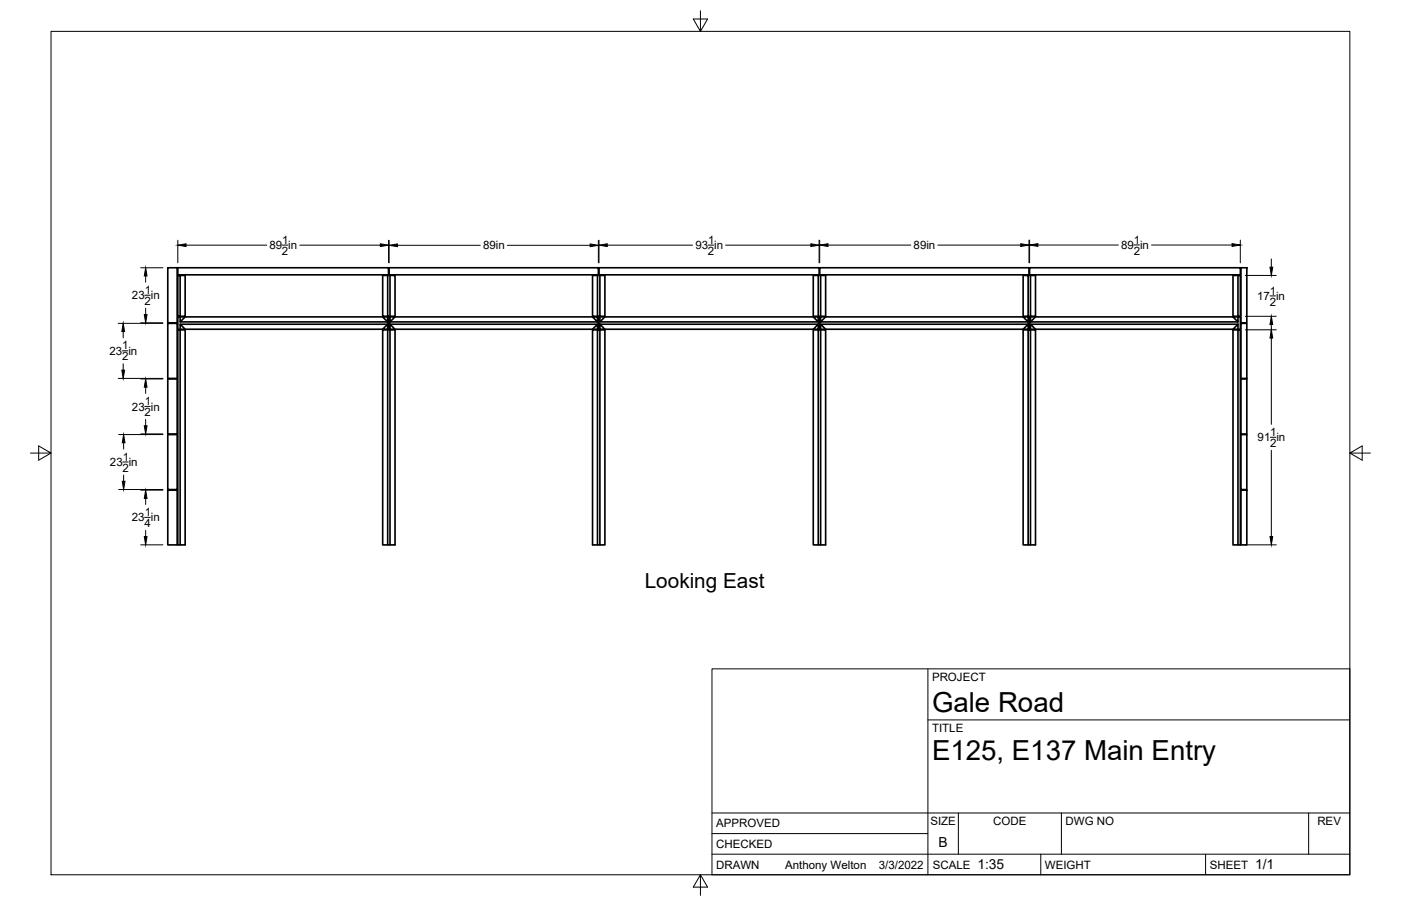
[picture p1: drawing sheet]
<svg xmlns="http://www.w3.org/2000/svg" width="432mm" height="279mm" viewBox="0 0 432 279" stroke-linecap="round" stroke-linejoin="round" font-family="sans-serif">
<!-- layer: Visible -->
<g fill="none" stroke="#000" stroke-width=".51">
<path d="M51.7 99.7h2.9v17h-2.9zM51.7 82.6h2.9v16.9h-2.9zM54.8 82.6h64.9v2.2h-64.9zM55.5 84.9v12.6h-.7v-12.6h2.3v12.6h-1.6M55.5 97.7h1.6M55.5 100v1.5M117.9 97.7h1.6v1.6zM117.9 97.7h-60.8l-1.6 1.6M119.5 84.9v12.6h.7M119.5 99.3h-64v-1.6h-.7v3.8h63.1M119.5 100h-64l1.6 1.5M119.5 97.7h.2v3.8h-.2"/>
<path d="M119.9 82.6h64.5v2.2h-64.5zM120.2 84.9v12.6h1.6v-12.6h-3.9v12.6h1.6M120.2 97.7h1.6l-1.6 1.6zM120.2 100l1.6 1.5h-1.6zM120.2 97.7h-.3v3.8h.3M120.2 100h63.9M120.2 99.3h63.9M121.8 97.7h60.8M182.6 97.7h1.5v1.6zM184.1 84.9v12.6h.8M184.1 97.7h.3v3.8h-62.6M184.6 82.6h67.9v2.2h-67.9z"/>
<path d="M184.9 84.9v12.6h1.5v-12.6h-3.8v12.6h1.5M184.9 100l1.5 1.5h-1.5zM184.9 97.7h65.8M184.9 100h67.3M186.4 97.7l-1.5 1.6M250.7 84.9h3.8v12.6h-3.8zM250.7 97.7h1.5v1.6zM252.2 99.3h-67.3v-1.6h-.3v3.8h.3M252.2 97.7h.3v3.8h-.3M252.2 84.9v12.6M252.6 82.6h64.5v2.2h-64.5zM252.9 97.7h1.6"/>
<path d="M252.9 84.9v12.6M252.9 100v1.5M315.3 97.7h1.6v1.6zM315.3 97.7h-60.8l-1.6 1.6M316.9 84.9v12.6h-1.6v-12.6h3.9v12.6h-1.6v-12.6M316.9 99.3h-64v-1.6h-.3v3.8h62.7M316.9 100h-64l1.6 1.5M316.9 97.5h.7M316.9 97.7h.2v3.8h-.2M317.3 82.6h65v2.2h-65zM317.6 97.7h1.6M317.6 100v1.5"/>
<path d="M380 97.7h1.6v1.6zM380 97.7h-60.8l-1.6 1.6M381.6 84.9v12.6h.7v-12.6h-2.3v12.6h1.6M381.6 99.3h-64v-1.6h-.3v3.8h62.7M381.6 100h-64l1.6 1.5M381.6 97.7h.7v3.8h-.7M382.5 99.7h1.8v17h-1.8zM382.5 82.6h1.8v16.9h-1.8zM51.7 116.9h2.9v16.9h-2.9zM54.8 101.7h2.3v66.3h-2.3zM55.5 101.7v66.3M117.9 101.7h3.9v66.3h-3.9z"/>
<path d="M118.6 100.9l.9-.9v1.5h-1.6zM119.5 101.7v66.3M120.2 101.7v66.3M182.6 101.5l1.5-1.5v1.5M184.1 101.7h-1.5v66.3h3.8v-66.3h-1.5M186.4 101.5h64.3M250.7 101.5l1.5-1.5v1.5zM252.2 101.7h.7v66.3M252.9 101.7h1.6v66.3h-3.8v-66.3h1.5v66.3M316.8 100.1l.1 1.4h-1.6zM316.9 101.7h.7v66.3M317.6 101.7h1.6v66.3h-3.9v-66.3h1.6v66.3"/>
<path d="M381.1 100.4l.5-.4v1.5h-1.6zM381.6 101.7h.7v66.3h-2.3v-66.3h1.6v66.3M382.5 116.9h1.8v16.9h-1.8zM51.7 134h2.9v17h-2.9zM382.5 134h1.8v17h-1.8zM51.7 151.2h2.9v16.8h-2.9zM382.5 151.2h1.8v16.8h-1.8zM184.1 168v-66.3h.8v66.3"/>
</g>
<!-- layer: Border -->
<path d="M15.7 9.7h400.3v260.1h-400.3zM215.9 3.3v6.4l-2.2-3.8h4.4l-2.2 3.8M9.4 139.7h6.3l-3.8-2.2v4.4l3.8-2.2M416 139.7l3.8 2.2v-4.4l-3.8 2.2h6.4M215.9 269.8l2.2 3.8h-4.4l2.2-3.8v6.3" fill="none" stroke="#000" stroke-width=".31"/>
<!-- layer: Titleblock -->
<path d="M219.4 206.3h196.6v63.5h-196.6zM286 206.3v63.5M286 222h130M219.4 257.1h66.6M219.4 250.7h196.6M295.4 250.7v12.7M327.1 250.7v12.7M403.3 250.7v12.7M219.4 263.4h196.6M320.8 263.4v6.4M371.6 263.4v6.4" fill="none" stroke="#000" stroke-width=".31"/>
<!-- layer: Dimensions -->
<g fill="none" stroke="#000" stroke-width=".31">
<path d="M54.8 74.1v6.9M57.3 75.6h24.9M87 75.6h1.7M92.4 75.6h24.8M119.8 74.1v6.9M119.9 74.1v6.9M122.5 75.6h25.5M156.4 75.6h25.5M184.4 74.1v6.9M184.6 74.1v6.9M187.2 75.6h26.2M218.2 75.6h1.7"/>
<path d="M223.6 75.6h26.3M252.5 74.1v6.9M252.6 74.1v6.9M255.2 75.6h25.5M289.1 75.6h25.5M317.1 74.1v6.9M317.3 74v7M319.9 75.6h24.8M349.5 75.5h1.7M354.9 75.6h24.8M382.3 74v7M391.8 79.9v2.5"/>
<path d="M36.4 99.7h13.8M43.4 99.5h6.8M43.4 82.6h6.8M44.6 91h1.7M44.9 85.1v1.9M44.9 95.1v1.9M383.8 97.5h9.6M383.8 84.9h9.6M391.4 91.2h1.7M36.4 116.7h13.8M37.7 108.2h1.7M38 102.3v1.9"/>
<path d="M38 112.2v2M43.4 116.9h6.8M44.9 119.4v1.9M383.8 101.7h9.6M391.8 100.1v2.5M391.8 104.2v26.7M36.6 134h13.6M38.1 136.5v2M43.4 133.8h6.8M44.6 125.3h1.7M44.9 129.3v2M391.5 134.9h1.7"/>
<path d="M391.8 138.9v26.6M36.6 151h13.6M37.8 142.5h1.7M38.1 146.5v1.9M43.4 151.2h6.8M44.6 159.6h1.7M44.9 153.7v1.9M43.4 168h6.8M44.9 163.6v1.9M383.8 168h9.6"/>
</g>
<g fill="#000" stroke="#000" stroke-width=".31">
<path d="M54.8 75.6l2.5-.4v.8zM117.2 75.2l2.6 .4-2.6 .4zM119.9 75.6l2.6-.4v.9zM181.9 75.2l2.5 .4-2.5 .5zM184.6 75.6l2.6-.4v.8zM249.9 75.2l2.6 .4-2.6 .4zM252.6 75.6l2.6-.4v.8zM314.6 75.2l2.5 .4-2.5 .4zM317.3 75.6l2.6-.5v.9zM379.7 75.1l2.6 .5-2.6 .4zM44.5 97h.8l-.4 2.5zM44.9 82.6l.4 2.5h-.8z"/>
<path d="M391.4 82.4h.9l-.5 2.5zM37.5 114.2h.9l-.4 2.5zM38 99.7l.4 2.6h-.9zM44.9 116.9l.4 2.5h-.8zM391.8 97.5l.5 2.6h-.9zM391.8 101.7l.5 2.5h-.9zM38.1 134l.4 2.5h-.8zM44.5 131.3h.8l-.4 2.5zM37.7 148.4h.8l-.4 2.6zM44.9 151.2l.4 2.5h-.8zM44.5 165.5h.8l-.4 2.5zM391.4 165.5h.9l-.5 2.5z"/>
</g>
<g font-size="8.5">
<text x="287.3" y="219.5">Gale Road</text>
<text x="287.3" y="234.5">E125, E137 Main Entry</text>
</g>
<text font-size="6.4" x="198.7" y="181.3">Looking East</text>
<g font-size="4.3">
<text x="289.3" y="261.2">B</text>
<text x="301.2" y="268.1">1:35</text>
<text x="386.8" y="268.1">1/1</text>
</g>
<g font-size="3.5">
<text x="83.1" y="76.9">89 in</text>
<text x="87" y="75.2">1</text>
<text x="148.9" y="76.9">89in</text>
<text x="214.3" y="76.9">93 in</text>
<text x="218.2" y="75.2">1</text>
<text x="281.6" y="76.8">89in</text>
<text x="345.6" y="76.8">89 in</text>
<text x="349.5" y="75.1">1</text>
<text x="86.9" y="78.6">2</text>
<text x="218.1" y="78.6">2</text>
<text x="349.4" y="78.5">2</text>
<text x="40.7" y="92.3">23 in</text>
<text x="44.5" y="94">2</text>
<text x="44.6" y="90.6">1</text>
<text x="387.5" y="92.5">17 in</text>
<text x="391.3" y="94.2">2</text>
<text x="391.4" y="90.8">1</text>
<text x="37.7" y="107.8">1</text>
<text x="33.8" y="109.5">23 in</text>
<text x="37.6" y="111.1">2</text>
<text x="44.6" y="124.9">1</text>
<text x="40.7" y="126.6">23 in</text>
<text x="44.5" y="128.3">2</text>
<text x="387.6" y="136.1">91 in</text>
<text x="391.4" y="137.8">2</text>
<text x="391.5" y="134.4">1</text>
<text x="33.9" y="143.7">23 in</text>
<text x="37.8" y="142">1</text>
<text x="37.7" y="145.4">2</text>
<text x="40.6" y="160.8">23 in</text>
<text x="44.6" y="159.1">1</text>
<text x="44.5" y="162.5">4</text>
<text x="287.3" y="210.1">PROJECT</text>
<text x="287.3" y="225.8">TITLE</text>
<text x="220.7" y="255.2">APPROVED</text>
<text x="286.7" y="254.5">SIZE</text>
<text x="306.1" y="254.5">CODE</text>
<text x="328.4" y="254.5">DWG NO</text>
<text x="406" y="254.5">REV</text>
<text x="220.7" y="261.5">CHECKED</text>
<text x="220.7" y="267.9">DRAWN</text>
<text x="242" y="267.9">Anthony Welton</text>
<text x="270.9" y="267.9">3/3/2022</text>
<text x="287.5" y="267.9">SCALE</text>
<text x="322.1" y="267.9">WEIGHT</text>
<text x="372.9" y="267.9">SHEET</text>
</g>
</svg>
